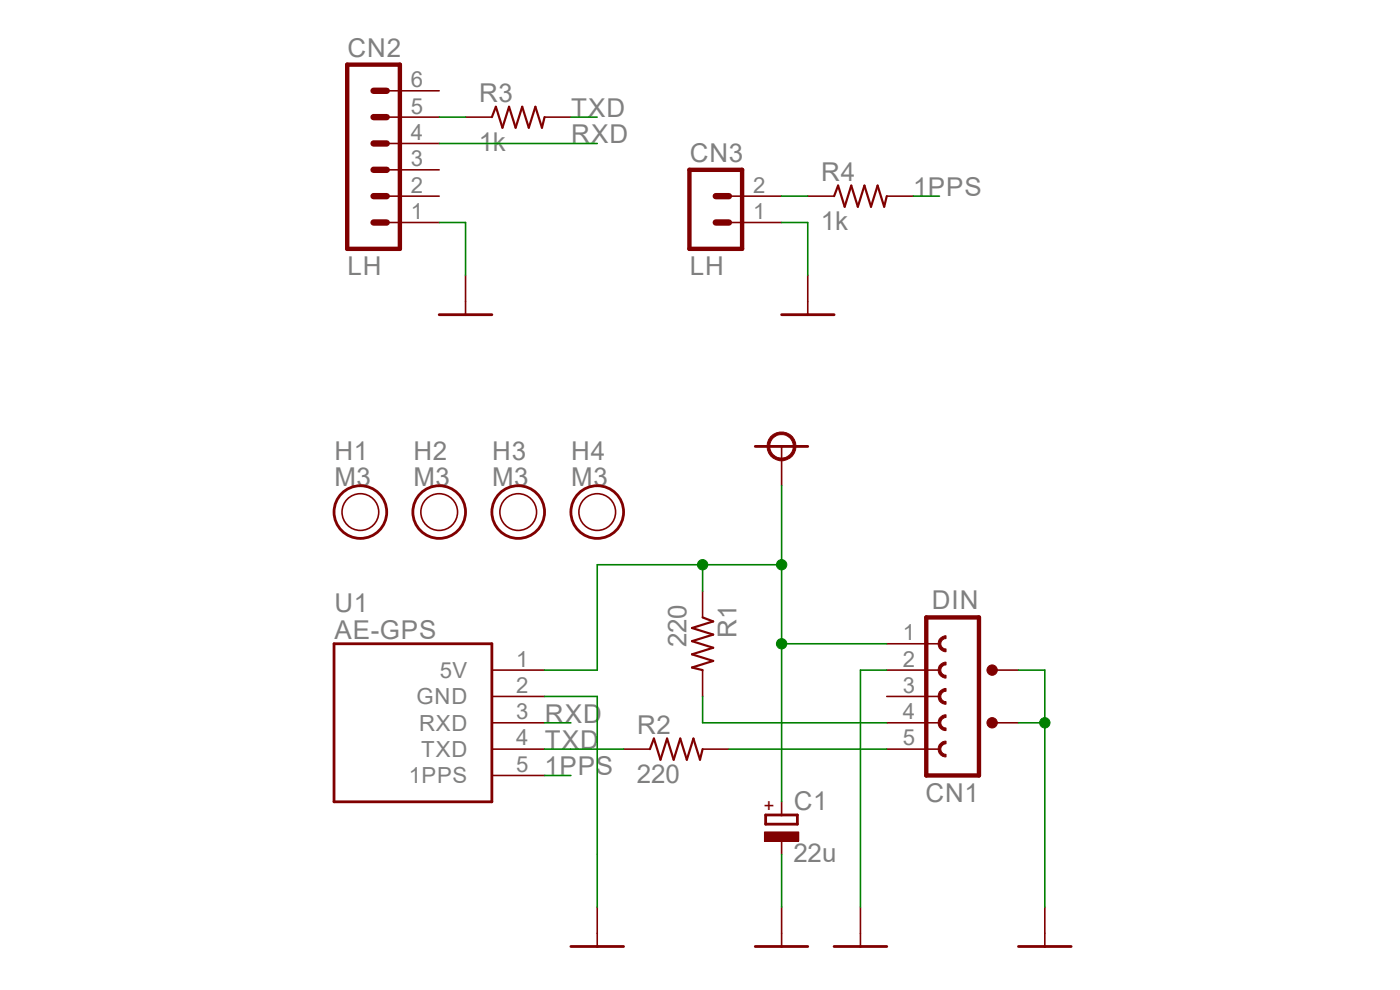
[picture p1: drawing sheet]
<svg xmlns="http://www.w3.org/2000/svg" width="297mm" height="210mm" viewBox="0 0 297 210" stroke-linecap="round" stroke-linejoin="round" font-family="sans-serif">
<path d="M165.8 97.5v5.5" fill="none" stroke="#800000" stroke-width=".34"/>
<path d="M160.2 94.7h11.2" fill="none" stroke="#800000" stroke-width=".59"/>
<path d="M163.5 92.6a3.1 3.1 0 0 1 4.9 .4 3.1 3.1 0 0 1-1.7 4.6 3.1 3.1 0 0 1-4-2.9h.6a2.51 2.51 0 0 1 3.5-2.3 2.51 2.51 0 0 1 .6 4.2 2.51 2.51 0 0 1-4-1.3l-.1-.6h-.6l.1-.8z" fill-rule="evenodd" fill="#800000"/>
<path d="M163.5 92.6a3.1 3.1 0 0 1 4.9 .4 3.1 3.1 0 0 1-1.7 4.6 3.1 3.1 0 0 1-4-2.9h.6a2.51 2.51 0 0 1 3.5-2.3 2.51 2.51 0 0 1 .6 4.2 2.51 2.51 0 0 1-4-1.3l-.1-.6h-.6l.1-.8z" fill="none" stroke="#800000" stroke-width=".21"/>
<path d="M165.8 94.7v2.8M188.1 136.6h11.2M104.4 142.2h11.1M104.4 147.7h11.1M104.4 153.3h11.1M104.4 158.9h11.1M188.1 142.2h11.2M104.4 164.5h11.1M182.5 192.4v8.4" fill="none" stroke="#800000" stroke-width=".34"/>
<path d="M70.9 136.6h33.5v33.5h-33.5zM177 200.8h11.1" fill="none" stroke="#800000" stroke-width=".59"/>
<path d="M196.5 131h11.2" fill="none" stroke="#800000" stroke-width=".93"/>
<path d="M199.3 141.2a1.84 1.84 0 0 1 1.4-.7v.6a1.1 1.1 0 0 0-1.1 1.1 1.1 1.1 0 0 0 1.1 1.1v.5a1.69 1.69 0 0 1-1.4-2.6z" fill-rule="evenodd" fill="#800000"/>
<path d="M199.3 141.2a1.84 1.84 0 0 1 1.4-.7v.6a1.1 1.1 0 0 0-1.1 1.1 1.1 1.1 0 0 0 1.1 1.1v.5a1.69 1.69 0 0 1-1.4-2.6z" fill="none" stroke="#800000" stroke-width=".21"/>
<path d="M199.3 135.6a1.84 1.84 0 0 1 1.4-.7v.6a1.1 1.1 0 0 0-1.1 1.1 1.1 1.1 0 0 0 1.1 1.1v.6a1.69 1.69 0 0 1-1.4-2.7z" fill-rule="evenodd" fill="#800000"/>
<path d="M199.3 135.6a1.84 1.84 0 0 1 1.4-.7v.6a1.1 1.1 0 0 0-1.1 1.1 1.1 1.1 0 0 0 1.1 1.1v.6a1.69 1.69 0 0 1-1.4-2.7z" fill="none" stroke="#800000" stroke-width=".21"/>
<path d="M188.1 147.7h11.2" fill="none" stroke="#800000" stroke-width=".34"/>
<path d="M196.5 131v33.5h11.2v-33.5" fill="none" stroke="#800000" stroke-width=".93"/>
<path d="M199.3 146.8a1.84 1.84 0 0 1 1.4-.8v.6a1.1 1.1 0 0 0-1.1 1.1 1.1 1.1 0 0 0 1.1 1.1v.6a1.65 1.65 0 0 1-1.5-.9 1.65 1.65 0 0 1 .1-1.7z" fill-rule="evenodd" fill="#800000"/>
<path d="M199.3 146.8a1.84 1.84 0 0 1 1.4-.8v.6a1.1 1.1 0 0 0-1.1 1.1 1.1 1.1 0 0 0 1.1 1.1v.6a1.65 1.65 0 0 1-1.5-.9 1.65 1.65 0 0 1 .1-1.7z" fill="none" stroke="#800000" stroke-width=".21"/>
<path d="M188.1 153.3h11.2" fill="none" stroke="#800000" stroke-width=".34"/>
<path d="M199.3 152.4a1.56 1.56 0 0 1 1.4-.8v.6a1.12 1.12 0 0 0-1.1 1.1 1.12 1.12 0 0 0 1.1 1.1v.6a1.67 1.67 0 0 1-1.4-2.6z" fill-rule="evenodd" fill="#800000"/>
<path d="M199.3 152.4a1.56 1.56 0 0 1 1.4-.8v.6a1.12 1.12 0 0 0-1.1 1.1 1.12 1.12 0 0 0 1.1 1.1v.6a1.67 1.67 0 0 1-1.4-2.6z" fill="none" stroke="#800000" stroke-width=".21"/>
<path d="M188.1 158.9h11.2" fill="none" stroke="#800000" stroke-width=".34"/>
<path d="M199.3 158a1.56 1.56 0 0 1 1.4-.8v.6a1.12 1.12 0 0 0-1.1 1.1 1.12 1.12 0 0 0 1.1 1.1v.6a1.67 1.67 0 0 1-1.4-2.6z" fill-rule="evenodd" fill="#800000"/>
<path d="M199.3 158a1.56 1.56 0 0 1 1.4-.8v.6a1.12 1.12 0 0 0-1.1 1.1 1.12 1.12 0 0 0 1.1 1.1v.6a1.67 1.67 0 0 1-1.4-2.6z" fill="none" stroke="#800000" stroke-width=".21"/>
<path d="M210.5 153.3h5.6M210.5 142.2h5.6" fill="none" stroke="#800000" stroke-width=".34"/>
<circle cx="210.5" cy="153.3" r="1.1" fill="#800000"/>
<circle cx="210.5" cy="153.3" r="1.1" fill="none" stroke="#800000" stroke-width=".21"/>
<circle cx="210.5" cy="142.2" r="1.1" fill="#800000"/>
<circle cx="210.5" cy="142.2" r="1.1" fill="none" stroke="#800000" stroke-width=".21"/>
<g fill="none" stroke="#800000" stroke-width=".59">
<path d="M162.4 172.9h6.8v1.9h-6.8z"/>
<circle cx="76.5" cy="108.6" r="5.6"/>
<circle cx="93.2" cy="108.6" r="5.6"/>
<circle cx="109.9" cy="108.6" r="5.6"/>
<circle cx="126.7" cy="108.6" r="5.6"/>
</g>
<g fill="none" stroke="#800000" stroke-width=".34">
<circle cx="76.5" cy="108.6" r="3.9"/>
<circle cx="93.2" cy="108.6" r="3.9"/>
<circle cx="109.9" cy="108.6" r="3.9"/>
<circle cx="126.7" cy="108.6" r="3.9"/>
</g>
<path d="M162.2 176.5h7.3v1.9h-7.3z" fill-rule="evenodd" fill="#800000"/>
<path d="M162.2 176.5h7.3v1.9h-7.3z" fill="none" stroke="#800000" stroke-width=".21"/>
<g fill="none" stroke="#800000" stroke-width=".34">
<path d="M82 19.3h11.2M82 36h11.2M82 30.4h11.2M82 24.8h11.2M98.8 24.8h5.6M115.5 24.8h5.6M82 47.2h11.2M82 41.6h11.2M98.8 58.4v8.4M154.6 47.2h11.2M154.6 41.6h11.2M171.4 41.6h5.6"/>
<path d="M171.4 58.4v8.4M188.1 41.6h5.6M149.1 125.4v5.6M132.3 158.9h5.6M149.1 142.2v5.5M149.1 158.9h5.5M165.8 170.1v2.8M165.8 178.5v2.7M126.7 192.4v8.4M165.8 192.4v8.4M221.7 192.4v8.4"/>
</g>
<path d="M104.4 24.8l.8-2.2 1.4 4.5 1.4-4.5 1.4 4.5 1.4-4.5 1.4 4.5 1.4-4.5 1.4 4.5 .5-2.3M177 41.6l.8-2.2 1.4 4.5 1.4-4.5 1.4 4.5 1.4-4.5 1.4 4.5 1.4-4.5 1.4 4.5 .5-2.3M149.1 131l2.2 .8-4.5 1.4 4.5 1.4-4.5 1.4 4.5 1.4-4.5 1.4 4.5 1.4-4.5 1.4 2.3 .6M137.9 158.9l.8-2.2 1.4 4.5 1.4-4.5 1.4 4.5 1.4-4.5 1.4 4.5 1.4-4.5 1.4 4.5 .6-2.3" fill="none" stroke="#800000" stroke-width=".47"/>
<path d="M93.2 66.8h11.2M165.8 66.8h11.2M121.1 200.8h11.2M160.2 200.8h11.2M216.1 200.8h11.1" fill="none" stroke="#800000" stroke-width=".59"/>
<path d="M73.7 13.7h11.1v39.1h-11.1zM146.3 36h11.1v16.8h-11.1z" fill="none" stroke="#800000" stroke-width=".93"/>
<path d="M79.2 19.3h2.8M79.2 24.8h2.8M79.2 30.4h2.8M79.2 36h2.8M79.2 41.6h2.8M79.2 47.2h2.8M151.8 41.6h2.8M151.8 47.2h2.8" fill="none" stroke="#800000" stroke-width="1.4"/>
<path d="M121.1 24.8h5.6M149.1 119.8v5.6M115.5 158.9h16.8M115.5 142.2h11.2v-22.4h39.1v50.3M149.1 147.7v5.6h39M154.6 158.9h33.5" fill="none" stroke="#008000" stroke-width=".34"/>
<circle cx="149.1" cy="119.8" r="1.1" fill="#008000"/>
<circle cx="149.1" cy="119.8" r="1.1" fill="none" stroke="#008000" stroke-width=".21"/>
<path d="M165.8 103v16.8M165.8 136.6h22.3" fill="none" stroke="#008000" stroke-width=".34"/>
<circle cx="165.8" cy="119.8" r="1.1" fill="#008000"/>
<circle cx="165.8" cy="119.8" r="1.1" fill="none" stroke="#008000" stroke-width=".21"/>
<circle cx="165.8" cy="136.6" r="1.1" fill="#008000"/>
<circle cx="165.8" cy="136.6" r="1.1" fill="none" stroke="#008000" stroke-width=".21"/>
<path d="M216.1 142.2h5.6v50.2M216.1 153.3h5.6" fill="none" stroke="#008000" stroke-width=".34"/>
<circle cx="221.7" cy="153.3" r="1.1" fill="#008000"/>
<circle cx="221.7" cy="153.3" r="1.1" fill="none" stroke="#008000" stroke-width=".21"/>
<path d="M93.2 30.4h33.5M93.2 24.8h5.6M93.2 47.2h5.6v11.2M165.8 47.2h5.6v11.2M165.8 41.6h5.6M193.7 41.6h5.6M115.5 147.7h11.2v44.7M115.5 153.3h5.6M188.1 142.2h-5.6v50.2M115.5 164.5h5.6M165.8 181.2v11.2" fill="none" stroke="#008000" stroke-width=".34"/>
<g font-size="5.5" fill="#808080">
<text x="73.7" y="12">CN2</text>
<text x="101.6" y="21.6">R3</text>
<text x="121.2" y="24.9">TXD</text>
<text x="101.6" y="32.1">1k</text>
<text x="121.2" y="30.4">RXD</text>
<text x="146.3" y="34.4">CN3</text>
<text x="174.2" y="38.3">R4</text>
<text x="193.7" y="41.6">1PPS</text>
<text x="174.2" y="48.9">1k</text>
<text x="73.7" y="58.4">LH</text>
<text x="146.3" y="58.4">LH</text>
<text x="70.9" y="97.5">H1</text>
<text x="87.7" y="97.5">H2</text>
<text x="104.4" y="97.5">H3</text>
<text x="121.2" y="97.5">H4</text>
<text x="70.9" y="103">M3</text>
<text x="87.7" y="103">M3</text>
<text x="104.4" y="103">M3</text>
<text x="121.2" y="103">M3</text>
<text x="70.9" y="129.9">U1</text>
<text x="197.7" y="129.3">DIN</text>
<text x="70.9" y="135.5">AE-GPS</text>
<text x="145.7" y="137.3" transform="rotate(-90 145.7 137.3)">220</text>
<text x="156.3" y="135.3" transform="rotate(-90 156.3 135.3)">R1</text>
<text x="115.6" y="153.3">RXD</text>
<text x="135.2" y="155.6">R2</text>
<text x="115.6" y="158.9">TXD</text>
<text x="115.5" y="164.5">1PPS</text>
<text x="135.1" y="166.2">220</text>
<text x="168.4" y="171.8">C1</text>
<text x="196.3" y="170.1">CN1</text>
<text x="168.3" y="183">22u</text>
</g>
<g font-size="4.7" fill="#808080">
<text x="87.2" y="18.5">6</text>
<text x="87.2" y="29.7">4</text>
<text x="87.2" y="24.1">5</text>
<text x="87.2" y="35.3">3</text>
<text x="87.2" y="40.9">2</text>
<text x="159.8" y="40.9">2</text>
<text x="87.2" y="46.4">1</text>
<text x="159.8" y="46.4">1</text>
<text x="191.6" y="135.8">1</text>
<text x="93.3" y="143.8">5V</text>
<text x="109.5" y="141.4">1</text>
<text x="191.6" y="141.4">2</text>
<text x="88.4" y="149.4">GND</text>
<text x="109.5" y="146.9">2</text>
<text x="191.6" y="146.9">3</text>
<text x="88.9" y="155">RXD</text>
<text x="109.5" y="152.5">3</text>
<text x="191.6" y="152.5">4</text>
<text x="89.4" y="160.6">TXD</text>
<text x="109.5" y="158.1">4</text>
<text x="191.6" y="158.1">5</text>
<text x="86.7" y="166.2">1PPS</text>
<text x="109.5" y="163.7">5</text>
</g>
<text font-size="3.9" fill="#800000" x="164.5" y="172" transform="rotate(-90 164.5 172)">+</text>
</svg>
